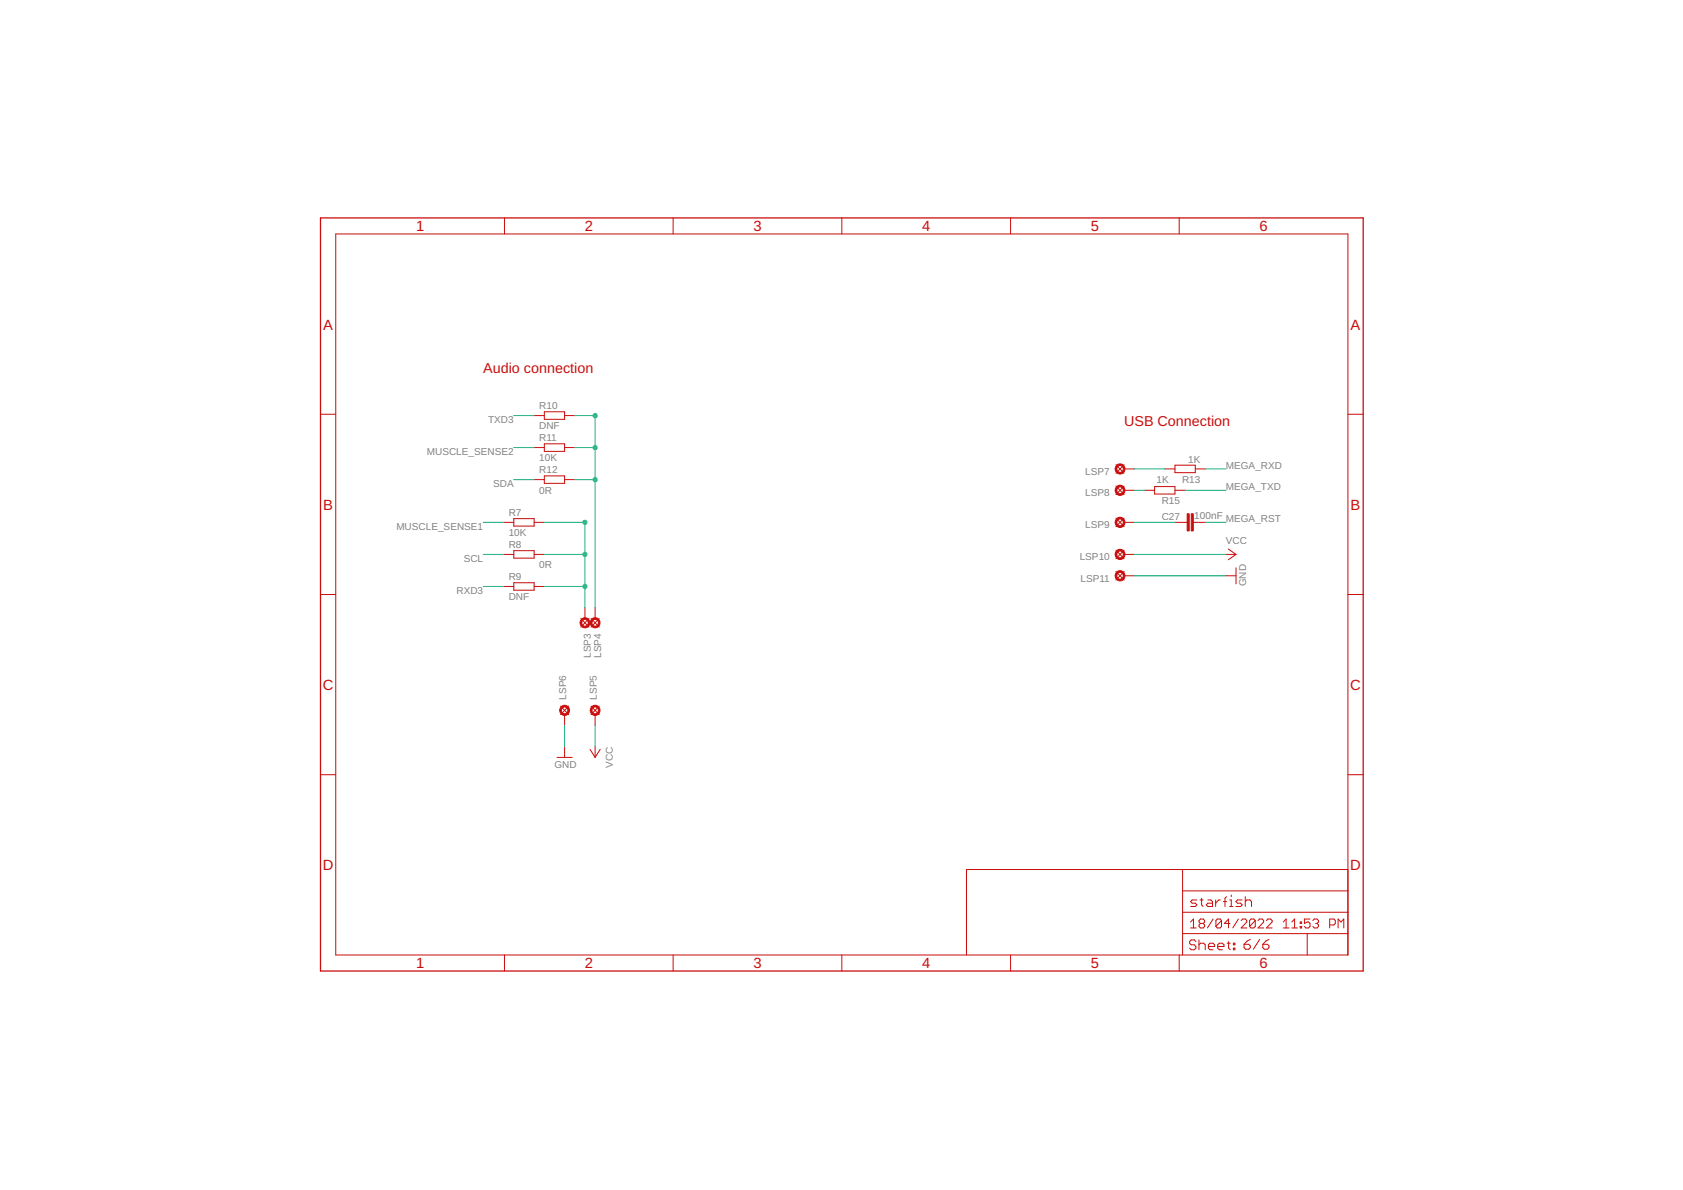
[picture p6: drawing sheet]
<svg xmlns="http://www.w3.org/2000/svg" width="420mm" height="297mm" viewBox="0 0 420 297" stroke-linecap="round" stroke-linejoin="round" font-family="sans-serif">
<g fill="none" stroke="#c90d0c" stroke-width=".25">
<path d="M83.8 58.4h252.7v180h-252.7zM125.9 54.4v4M168 54.4v4M210.2 54.4v4M252.3 54.4v4M294.4 54.4v4M80 103.4h3.8M133.3 119.7h2.6M133.3 111.7h2.6M133.3 103.7h2.6M135.9 102.8h5v1.9h-5zM135.9 110.8h5v1.9h-5z"/>
<path d="M135.9 118.8h5v1.8h-5zM140.9 119.7h2.6M140.9 111.7h2.6M140.9 103.7h2.6M278.6 116l2 2.1M280.6 117.1h2.6M280.6 116l-2 2.1M290.8 117.1h2.5M293.3 116.1h5.1v1.9h-5.1zM298.4 117.1h2.5M336.5 103.4h3.8M125.7 130.4h2.6"/>
<path d="M125.7 138.4h2.6M128.3 137.5h5v1.8h-5zM128.3 129.5h5v1.8h-5zM133.3 130.4h2.6M133.3 138.4h2.6M278.6 121.3l2 2.2M278.6 129.3l2 2.2M278.6 137.3l2 2.2M280.6 130.4h2.6M280.6 138.4h2.6M280.6 122.4h2.6M280.6 121.3l-2 2.2"/>
<path d="M280.6 129.3l-2 2.2M280.6 137.3l-2 2.2M285.7 122.4h2.5M288.2 121.5h5.1v1.8h-5.1zM293.3 130.4h3.1M293.3 122.4h2.6M297.9 130.4h3M306 138.4h2.6M306.7 137.1l1.9 1.3M308.6 138.4l-1.9 1.3M80 148.4h3.8M125.7 146.4h2.6"/>
<path d="M128.3 145.5h5v1.8h-5zM133.3 146.4h2.6M145 154.4l2 2.1M146 151.7v2.7M147 154.4l-2 2.1M147.6 154.4l2 2.1M148.6 151.7v2.7M149.6 154.4l-2 2.1M278.6 142.7l2 2.1M280.6 143.7h2.6M280.6 142.7l-2 2.1M306 143.7h2.6"/>
<path d="M308.6 141.7v4M336.5 148.4h3.8M140 176.3l2 2.1M140.9 178.4v2.7M142 176.3l-2 2.1M147.6 176.3l2 2.1M148.6 178.4v2.7M149.6 176.3l-2 2.1M80 193.4h3.8M139.1 189.1h3.8M140.9 186.4v2.7M147.3 187l1.3 2.1"/>
<path d="M148.6 186.4v2.7M149.8 187l-1.2 2.1M336.5 193.4h3.8M295.2 217v21.4M336.5 217h-95.2v21.4M125.9 238.4v4M168 238.4v4M210.2 238.4v4M252.3 238.4v4M294.4 238.4v4M295.2 233h41.3M295.2 227.7h41.3"/>
<path d="M295.2 222.4h41.3M297.2 230.1l.7-.7v2.2M297.2 231.6h1.4M298.6 235l-.4-.4h-.8l-.4 .4v.4l.4 .4h.8l.4 .5v.4l-.4 .4h-.8l-.4-.4M298.8 224.6h-1.2l-.4 .4 .4 .4h.8l.4 .5-.4 .4h-1.2M299.3 234.6v2.5M299.3 235.8l.4-.4h.8l.4 .4v1.3M299.6 224.6h.8M299.7 230.5l-.4-.4v-.3l.4-.4h.7l.3 .4v.3l-.3 .4M299.7 230.5l-.4 .4v.3l.4 .4h.7l.3-.4v-.3l-.3-.4M299.7 230.5h.7M300 224.2v1.7l.4 .4"/>
<path d="M301.5 224.6h.8l.4 .4v1.3h-1.2l-.4-.4 .4-.5h1.2M301.7 236.3h1.5v-.5l-.4-.4h-.8l-.3 .4v.9l.3 .4h.8M302.9 229.4l-1.5 2.2M303.5 224.6v1.7M304 236.3h1.6v-.5l-.4-.4h-.8l-.4 .4v.9l.4 .4h.8M304.7 224.6h-.5l-.7 .8M304.9 229.8v1.4l-.3 .4h-.7l-.3-.4M304.9 229.8l-.3-.4h-.7l-.3 .4v1.4M304.9 229.8l-1.3 1.4M305.4 225h.8M306.2 223.8l-.4 .4v2.1M306.3 235.4h.8"/>
<path d="M306.7 235v1.7l.4 .4M307 226.3h.8M307 224.6h.4v1.7M307.1 230.5h-1.5l1.1-1.1v2.2M307.4 223.4v.4M307.9 235.4h.4v.4h-.4zM307.9 236.7h.4v.4h-.4zM309.2 229.4l-1.4 2.2M309.9 229.8l.3-.4h.7l.4 .4v.3l-1.4 1.5h1.4M310.1 224.6h-1.2l-.4 .4 .4 .4h.8l.4 .5-.4 .4h-1.2M310.6 235.7h1.1l.4 .4v.4l-.4 .4h-.7l-.4-.4zM310.9 225l.4-.4h.8l.3 .4v1.3"/>
<path d="M310.9 223.8v2.5M312.1 234.5l-.7 .4-.8 .8M313.4 229.8v1.4l-.4 .4h-.7l-.3-.4M313.4 229.8l-.4-.4h-.7l-.3 .4v1.4M313.4 229.8l-1.4 1.4M314.1 229.8l.3-.4h.7l.4 .4v.3l-1.4 1.5h1.4M314.5 234.5l-1.6 2.4M315.3 235.7h1.1l.4 .4v.4l-.4 .4h-.8l-.3-.4zM316.2 229.8l.3-.4h.7l.4 .4v.3l-1.4 1.5h1.4M316.8 234.5l-.8 .4-.7 .8M320.4 231.6h1.4M320.4 230.1l.7-.7v2.2"/>
<path d="M322.5 231.6h1.4M322.5 230.1l.7-.7v2.2M324.6 231.2h.4v.4h-.4zM324.6 230.1h.4v.4h-.4zM326.3 233v5.4M327 229.4h-1.4v1.1l.7-.4h.4l.3 .4v.7l-.3 .4h-.7l-.4-.4M327.7 229.8l.4-.4h.7l.4 .4v.3l-.4 .4M328.4 230.5h.4M328.8 230.5l.4 .4v.3l-.4 .4h-.7l-.4-.4M332 230.9h1l.4-.4v-.7l-.4-.4h-1v2.2M334.1 231.6v-2.2l.7 .7 .7-.7v2.2"/>
</g>
<g fill="#c90d0c" stroke="#c90d0c" stroke-width=".25">
<path d="M297.4 128.2h.5v4.3h-.5z"/>
<path d="M296.4 128.2h.5v4.3h-.5z"/>
</g>
<path d="M80 54.4h260.3v188h-260.3z" fill="none" stroke="#c90d0c" stroke-width=".32"/>
<g fill="#c90d0c" stroke="#c90d0c" stroke-width=".25">
<path d="M145.2 154.5a1.23 1.23 0 0 1 1.9 .4 1.23 1.23 0 0 1-.7 1.7 1.23 1.23 0 0 1-1.6-1.2h.4a.81 .81 0 0 1 1.2-.7 .81 .81 0 0 1 .2 1.3 .81 .81 0 0 1-1.3-.3l-.1-.3h-.4z" fill-rule="evenodd"/>
<path d="M147.8 154.5a1.23 1.23 0 0 1 1.9 .4 1.23 1.23 0 0 1-.8 1.7 1.23 1.23 0 0 1-1.5-1.2h.4a.81 .81 0 0 1 1.1-.7 .81 .81 0 0 1 .2 1.3 .81 .81 0 0 1-1.3-.3v-.3h-.4z" fill-rule="evenodd"/>
<path d="M147.8 176.4a1.23 1.23 0 0 1 1.9 .3 1.23 1.23 0 0 1-.8 1.8 1.23 1.23 0 0 1-1.5-1.2h.4a.81 .81 0 0 1 1.1-.7 .81 .81 0 0 1 .2 1.3 .81 .81 0 0 1-1.3-.3v-.3h-.4z" fill-rule="evenodd"/>
<path d="M140.2 176.4a1.23 1.23 0 0 1 1.9 .3 1.23 1.23 0 0 1-.8 1.8 1.23 1.23 0 0 1-1.6-1.2h.4a.81 .81 0 0 1 1.2-.7 .81 .81 0 0 1 .2 1.3 .81 .81 0 0 1-1.3-.3l-.1-.3h-.4z" fill-rule="evenodd"/>
<path d="M278.8 116.1a1.23 1.23 0 0 1 1.9 .4 1.23 1.23 0 0 1-.8 1.7 1.23 1.23 0 0 1-1.5-1.1h.4a.81 .81 0 0 1 1.1-.8 .81 .81 0 0 1 .3 1.3 .81 .81 0 0 1-1.4-.3v-.2h-.4z" fill-rule="evenodd"/>
<path d="M278.8 121.4a1.23 1.23 0 0 1 1.9 .4 1.23 1.23 0 0 1-.8 1.7 1.23 1.23 0 0 1-1.5-1.1h.4a.81 .81 0 0 1 1.1-.8 .81 .81 0 0 1 .3 1.4 .81 .81 0 0 1-1.4-.4v-.2h-.4z" fill-rule="evenodd"/>
<path d="M278.8 129.4a1.23 1.23 0 0 1 1.9 .4 1.23 1.23 0 0 1-.8 1.7 1.23 1.23 0 0 1-1.5-1.1h.4a.81 .81 0 0 1 1.1-.8 .81 .81 0 0 1 .3 1.4 .81 .81 0 0 1-1.4-.4v-.2h-.4z" fill-rule="evenodd"/>
<path d="M278.8 137.4a1.23 1.23 0 0 1 1.9 .4 1.23 1.23 0 0 1-.7 1.7 1.23 1.23 0 0 1-1.6-1.1h.4a.81 .81 0 0 1 1.1-.8 .81 .81 0 0 1 .3 1.4 .81 .81 0 0 1-1.4-.4v-.2h-.4z" fill-rule="evenodd"/>
<path d="M278.8 142.7a1.23 1.23 0 0 1 1.9 .4 1.23 1.23 0 0 1-.7 1.8 1.23 1.23 0 0 1-1.6-1.2h.4a.81 .81 0 0 1 1.1-.8 .81 .81 0 0 1 .3 1.4 .81 .81 0 0 1-1.4-.3v-.3h-.4z" fill-rule="evenodd"/>
</g>
<g fill="none" stroke="#0dab76" stroke-width=".25">
<path d="M128.3 119.7h5M128.3 111.7h5M128.3 103.7h5M143.5 103.7h5.1v48M143.5 119.7h5.1M143.5 111.7h5.1M283.2 117.1h7.6M300.9 117.1h5.1M120.6 138.4h5.1M120.6 130.4h5.1M135.9 138.4h10.1M135.9 130.4h10.1v21.3"/>
<path d="M283.2 138.4h22.8M283.2 130.4h10.1M283.2 122.4h2.5M295.9 122.4h10.1M300.9 130.4h5.1M120.6 146.4h5.1M135.9 146.4h10.1M283.2 143.7h22.8M140.9 181.1v5.3M148.6 181.1v5.3"/>
</g>
<g fill="#0dab76" stroke="#0dab76" stroke-width=".25">
<circle cx="148.6" cy="111.7" r=".52"/>
<circle cx="148.6" cy="119.7" r=".52"/>
<circle cx="148.6" cy="103.7" r=".52"/>
<circle cx="146" cy="138.4" r=".52"/>
<circle cx="146" cy="130.4" r=".52"/>
<circle cx="146" cy="146.4" r=".52"/>
</g>
<g font-size="3.7" fill="#c90d0c">
<text x="103.9" y="57.8">1</text>
<text x="146" y="57.8">2</text>
<text x="188.1" y="57.8">3</text>
<text x="230.2" y="57.8">4</text>
<text x="272.3" y="57.8">5</text>
<text x="314.4" y="57.8">6</text>
<text x="80.7" y="82.3">A</text>
<text x="337.2" y="82.3">A</text>
<text x="80.7" y="127.2">B</text>
<text x="337.2" y="127.2">B</text>
<text x="80.6" y="172.2">C</text>
<text x="337.1" y="172.2">C</text>
<text x="80.6" y="217.2">D</text>
<text x="337.1" y="217.2">D</text>
<text x="103.9" y="241.7">1</text>
<text x="146" y="241.7">2</text>
<text x="188.1" y="241.7">3</text>
<text x="230.2" y="241.7">4</text>
<text x="272.3" y="241.7">5</text>
<text x="314.4" y="241.7">6</text>
</g>
<g font-size="3.6" fill="#c90d0c">
<text x="120.6" y="93.1">Audio connection</text>
<text x="280.6" y="106.4">USB Connection</text>
</g>
<g font-size="2.5" fill="#808080">
<text x="121.8" y="105.6">TXD3</text>
<text x="134.6" y="107.2">DNF</text>
<text x="134.6" y="102.2">R10</text>
<text x="106.6" y="113.6">MUSCLE_SENSE2</text>
<text x="134.6" y="110.2">R11</text>
<text x="134.6" y="115.2">10K</text>
<text x="134.6" y="118.2">R12</text>
<text x="270.9" y="118.5">LSP7</text>
<text x="296.6" y="115.5">1K</text>
<text x="306" y="117.1">MEGA_RXD</text>
<text x="123.1" y="121.6">SDA</text>
<text x="134.6" y="123.2">0R</text>
<text x="270.9" y="123.9">LSP8</text>
<text x="288.7" y="120.5">1K</text>
<text x="290" y="125.8">R15</text>
<text x="295.1" y="120.5">R13</text>
<text x="306" y="122.4">MEGA_TXD</text>
<text x="127" y="128.8">R7</text>
<text x="270.9" y="131.9">LSP9</text>
<text x="290" y="129.7">C27</text>
<text x="298.2" y="129.5">100nF</text>
<text x="306" y="130.4">MEGA_RST</text>
<text x="98.9" y="132.3">MUSCLE_SENSE1</text>
<text x="127" y="133.9">10K</text>
<text x="127" y="136.8">R8</text>
<text x="306" y="135.7">VCC</text>
<text x="115.8" y="140.3">SCL</text>
<text x="134.6" y="141.9">0R</text>
<text x="269.5" y="139.9">LSP10</text>
<text x="114" y="148.3">RXD3</text>
<text x="127" y="149.9">DNF</text>
<text x="127" y="144.8">R9</text>
<text x="269.7" y="145.2">LSP11</text>
<text x="311.1" y="146.4" transform="rotate(-90 311.1 146.4)">GND</text>
<text x="147.5" y="164.3" transform="rotate(-90 147.5 164.3)">LSP3</text>
<text x="150.1" y="164.3" transform="rotate(-90 150.1 164.3)">LSP4</text>
<text x="141.3" y="174.7" transform="rotate(-90 141.3 174.7)">LSP6</text>
<text x="149" y="174.7" transform="rotate(-90 149 174.7)">LSP5</text>
<text x="138.4" y="191.7">GND</text>
<text x="153" y="191.7" transform="rotate(-90 153 191.7)">VCC</text>
</g>
</svg>
